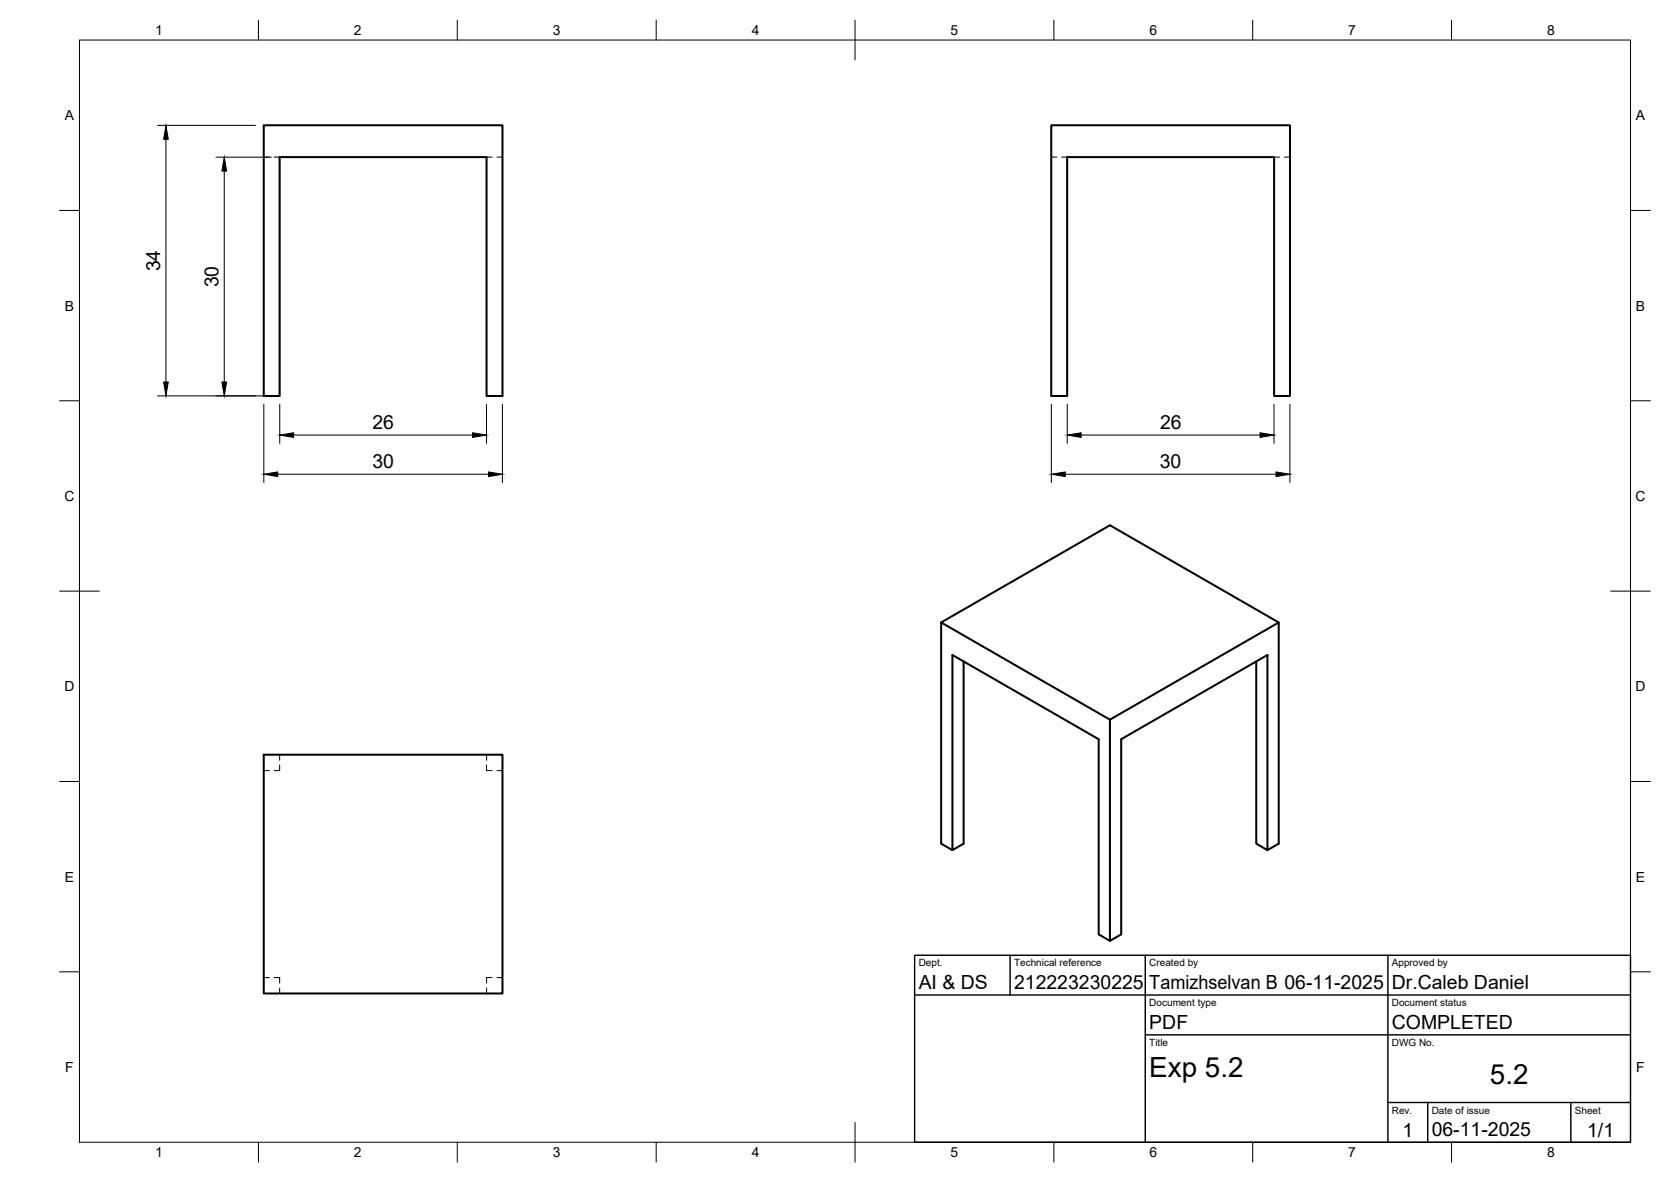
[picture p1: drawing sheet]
<svg xmlns="http://www.w3.org/2000/svg" width="420mm" height="297mm" viewBox="0 0 420 297" stroke-linecap="round" stroke-linejoin="round" font-family="sans-serif">
<!-- layer: Hidden -->
<g fill="none" stroke="#000" stroke-width=".25">
<path d="M66.3 39.5h1.4M68.9 39.5h1.4M122.3 39.5h1.4M124.9 39.5h1.4M264.3 39.5h1.4M266.9 39.5h1.4M320.4 39.5h1.4M323 39.5h1.4M66.3 193.7h1.4M70.3 192.3v1.4h-1.4M70.3 189.7v1.4M122.3 192.3v1.4h1.4"/>
<path d="M122.3 189.7v1.4M124.9 193.7h1.4M66.3 245.7h1.4M68.9 245.7h1.4v1.4M70.3 248.3v1.4M122.3 248.3v1.4M123.7 245.7h-1.4v1.4M124.9 245.7h1.4"/>
</g>
<!-- layer: Visible -->
<path d="M66.3 31.5h60v68h-4v-60h-52v60h-4zM264.3 31.5h60.1v68h-4v-60h-52.1v60h-4zM236.6 156.4l42.5-24.4 42.4 24.4v55.6l-2.8 1.6M321.5 156.4l-42.4 24.5v55.5M242.3 166.2v45.8l-2.8 1.6v-49l36.7 21.2v49l2.9 1.6 2.8-1.6v-49l36.8-21.2v49l-2.8-1.6v-45.8M66.3 189.7h60v60h-60zM279.1 180.9l-42.5-24.5v55.6l2.9 1.6" fill="none" stroke="#000" stroke-width=".51"/>
<!-- layer: BORDER -->
<g fill="none" stroke="#000" stroke-width=".25">
<path d="M20 10.1h390v276.9h-390zM65 5.1v5M115 5.1v5M165 5.1v5M215 5.1v10M265 5.1v5M315 5.1v5M365 5.1v5M15 52.9h5M410 52.9h5M15 100.7h5M410 100.7h5"/>
<path d="M15 148.6h10M405 148.6h10M15 196.4h5M410 196.4h5M15 244.2h5M410 244.2h5M65 287v5M115 287v5M165 287v5M215 282.1v9.9M265 287v5M315 287v5"/>
<path d="M365 287v5"/>
</g>
<!-- layer: TITLEBLOCK -->
<path d="M230 240.1h180v46.9h-180zM230 250h180M254 240.1v9.9M288 240.1v46.9M349 240.1v46.9M288 260.1h122M349 277.1h61M359 277.1v9.9M395 277.1v9.9" fill="none" stroke="#000" stroke-width=".36"/>
<!-- layer: FD_Dimensions -->
<g fill="none" stroke="#000" stroke-width=".25">
<path d="M39.6 31.5h24.6M41.7 35v61M54.3 39.5h13.9M56.4 43v53M39.6 99.5h28.6M66.3 101.6v19.7M69.8 119.2h53M70.3 101.6v9.8M73.8 109.3h45M122.3 101.6v9.8M126.3 101.6v19.7M264.4 101.6v19.7"/>
<path d="M267.8 119.2h53M268.4 101.6v9.8M271.8 109.3h45M320.3 101.6v9.8M324.3 101.6v19.7"/>
</g>
<path d="M41.7 31.5l.6 3.5h-1.2zM56.4 39.5l.6 3.5h-1.2zM41.1 96h1.2l-.6 3.5zM55.8 96h1.2l-.6 3.5zM66.3 119.2l3.5-.6v1.2zM70.3 109.3l3.5-.5v1.1zM118.8 108.8l3.5 .5-3.5 .6zM122.8 118.6l3.5 .6-3.5 .6zM264.4 119.2l3.4-.6v1.2zM268.4 109.3l3.4-.5v1.1zM316.8 108.8l3.5 .5-3.5 .6zM320.8 118.6l3.5 .6-3.5 .6z" fill="#000" stroke="#000" stroke-width=".25"/>
<g font-size="7">
<text x="289" y="270.6">Exp 5.2</text>
<text x="374.6" y="272.3">5.2</text>
</g>
<g font-size="4.9">
<text x="40.3" y="68.2" transform="rotate(-90 40.3 68.2)">34</text>
<text x="54.9" y="72.2" transform="rotate(-90 54.9 72.2)">30</text>
<text x="93.7" y="107.9">26</text>
<text x="291.7" y="107.9">26</text>
<text x="93.6" y="117.7">30</text>
<text x="291.6" y="117.7">30</text>
<text x="231" y="248.5">AI &amp; DS</text>
<text x="255" y="248.5">212223230225</text>
<text x="289" y="248.5">Tamizhselvan B 06-11-2025</text>
<text x="350" y="248.5">Dr.Caleb Daniel</text>
<text x="289" y="258.6">PDF</text>
<text x="350" y="258.6">COMPLETED</text>
<text x="352.6" y="285.7">1</text>
<text x="360" y="285.5">06-11-2025</text>
<text x="399.1" y="285.7">1/1</text>
</g>
<g font-size="3.5">
<text x="39" y="8.8">1</text>
<text x="89" y="8.8">2</text>
<text x="139" y="8.8">3</text>
<text x="189" y="8.8">4</text>
<text x="239" y="8.8">5</text>
<text x="289" y="8.8">6</text>
<text x="339" y="8.8">7</text>
<text x="389" y="8.8">8</text>
<text x="16.3" y="30.2">A</text>
<text x="411.3" y="30.2">A</text>
<text x="16.3" y="78">B</text>
<text x="411.3" y="78">B</text>
<text x="16.2" y="125.9">C</text>
<text x="411.2" y="125.9">C</text>
<text x="16.2" y="173.7">D</text>
<text x="411.2" y="173.7">D</text>
<text x="16.3" y="221.6">E</text>
<text x="411.3" y="221.6">E</text>
<text x="16.4" y="269.4">F</text>
<text x="411.4" y="269.4">F</text>
<text x="39" y="290.8">1</text>
<text x="89" y="290.8">2</text>
<text x="139" y="290.8">3</text>
<text x="189" y="290.8">4</text>
<text x="239" y="290.8">5</text>
<text x="289" y="290.8">6</text>
<text x="339" y="290.8">7</text>
<text x="389" y="290.8">8</text>
</g>
<g font-size="2.5">
<text x="231" y="242.9">Dept.</text>
<text x="255" y="242.9">Technical reference</text>
<text x="289" y="242.9">Created by</text>
<text x="350" y="242.9">Approved by</text>
<text x="289" y="252.8">Document type</text>
<text x="350" y="252.8">Document status</text>
<text x="289" y="262.9">Title</text>
<text x="350" y="262.9">DWG No.</text>
<text x="350" y="279.9">Rev.</text>
<text x="360" y="279.9">Date of issue</text>
<text x="396" y="279.9">Sheet</text>
</g>
</svg>
